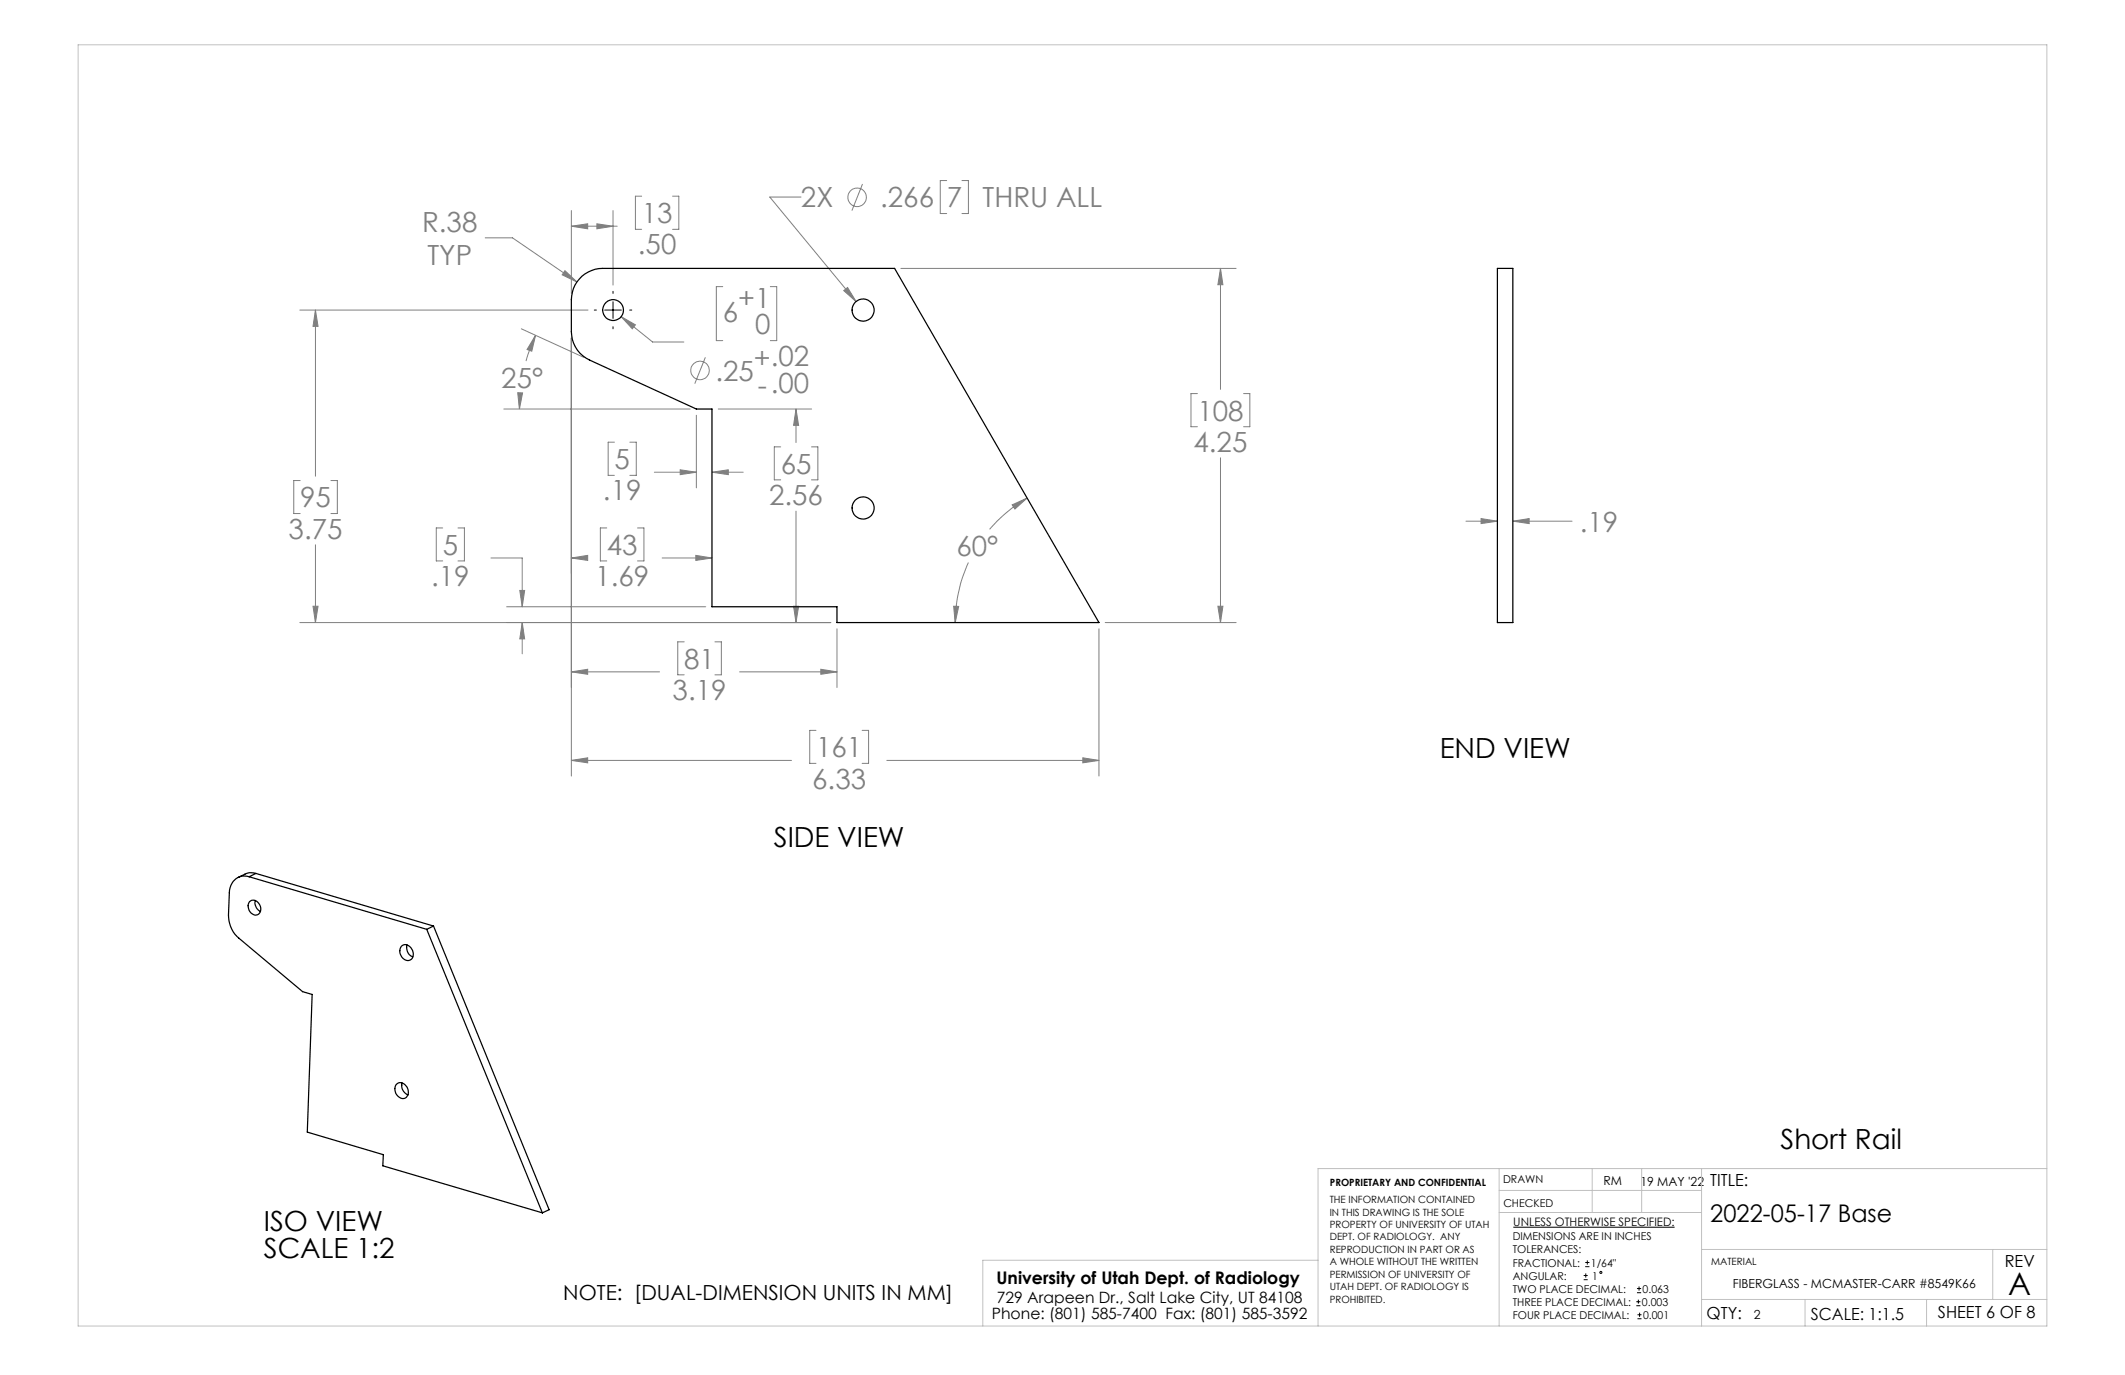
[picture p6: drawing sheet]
<svg xmlns="http://www.w3.org/2000/svg" width="432mm" height="279mm" viewBox="0 0 432 279" stroke-linecap="round" stroke-linejoin="round" font-family="sans-serif">
<g fill="none" stroke="#808080" stroke-width=".2">
<path d="M130.4 39.9h-1.3v6.7h1.3M136.7 39.9h1.2v6.7h-1.2M175.3 37.4l-2.2 5.4M192.4 36.7h-1.3v6.7h1.3M195.5 36.7h1.3v6.7h-1.3M98.6 48.3h5.5l13.1 9M114.8 55l2.4 2.3-3-1.5zM116.1 46l3.3-.5v1zM116.1 42.8v16.8M116.1 46h9.3M121.3 45.5l3.3 .5-3.3 .5zM124.6 42.8v15.1"/>
<path d="M146.9 58.2h-1.3v11h1.3M156.5 58.2h1.3v11h-1.3M162.8 40h-6.4l17.6 21.3M171.4 59.1l.8-.7 1.8 2.9zM183.1 54.5h68.1M248 54.5v24.6M248 54.5l.5 3.4h-1zM60.9 63h58.6M64.1 63v33.8M64.1 63l.5 3.3h-1zM105.2 79.8h1l-.6 3.3zM105.9 66.8l12.8 5.8"/>
<path d="M108.8 68.1l-.7 3.3-1-.4zM108.8 68.1l-.8 2-1.1 3.3M116.1 68.7v89M126.2 64.3l6.4 5.2h6.4M126.2 64.3l2.9 1.7-.6 .8zM143.3 72.6l-2.1 5.4M243.3 80h-1.3v6.7h1.3M252.7 80h1.3v6.7h-1.3M61 97.6h-1.3v6.8h1.3M67.2 97.6h1.3v6.8h-1.3M102.4 83.1h37.8M105.7 80.1l-.1 3"/>
<path d="M124.8 89.9h-1.2v6.7h1.2M128 89.9h1.3v6.7h-1.3M133 96h8.5M138.2 95.5l3.3 .5-3.3 .4zM141.5 84.4v14.7M144.7 96l3.3-.5v.9zM144.7 96h6.3M145.9 83.1h19M158.6 90.8h-1.3v6.7h1.3M161.7 83.1l.6 3.3h-1zM161.7 83.1v6.8M164.9 90.8h1.3v6.7h-1.3"/>
<path d="M248 93v33.5M64.1 110.7v15.8M90 107.3h-1.3v6.7h1.3M93.1 107.3h1.3v6.7h-1.3M99.8 113.4h6.3v9.9M105.6 120h1l-.5 3.3zM116.1 113.4l3.3-.5v1zM116.1 113.4h2.2M123.3 107.3h-1.3v6.7h1.3M129.5 107.3h1.3v6.7h-1.3M134.5 113.4h10.2M141.4 112.9l3.3 .5-3.3 .5z"/>
<path d="M161.7 103.9v22.6M196.8 114.3a30.3 30.3 0 0 0-2.7 12.2M205.7 102.6l3-1.4-2.5 2.2zM208.7 101.2a29.9 29.9 0 0 0-7.6 6.4M297.9 105.9h6.4M301 105.4l3.3 .5-3.3 .5zM307.4 105.9h12M307.4 105.9l3.3-.5v1zM60.9 126.5h107.9M63.6 123.2h1l-.5 3.3zM102.9 123.3h40.5M106.1 126.5l.5 3.3h-1z"/>
<path d="M106.1 126.5v6.4M116.1 136.5l3.3-.5v1zM116.1 136.5h17.9M139 130.4h-1.3v6.7h1.3M145.3 130.4h1.3v6.7h-1.3M150.3 136.5h19.8M161.3 123.2h1l-.6 3.3zM166.8 136l3.3 .5-3.3 .5zM170.1 127.8v11.9M193.8 123.2h1l-.7 3.3zM223.3 127.8v29.9M224.6 126.5h26.6"/>
<path d="M247.5 123.2h1l-.5 3.3zM116.1 154.5l3.3-.5v1zM116.1 154.5h44.7M165.8 148.4h-1.3v6.7h1.3M175.2 148.4h1.3v6.7h-1.3M180.2 154.5h43.1M220 154l3.3 .5-3.3 .5z"/>
<circle cx="174.1" cy="40.1" r="1.89"/>
<circle cx="142.3" cy="75.3" r="1.88"/>
</g>
<g fill="none" stroke="#000" stroke-width=".2">
<path d="M124.6 59.2v.4M120.8 63h.4M122.9 63h3.4M124.6 61.3v3.4M124.6 66.4v.4M128 63h.4M307.5 249.4h32.8M321.8 259.2h.8M322.1 257.4h.9M322.1 256.5h.9M322.2 258.8v.8M322.5 256.1v.9"/>
<path d="M321.8 260h.8M332.5 265.3h.8M332.5 264.5h.8M332.6 262.7h.9M332.6 261.8h.9M332.7 268h.9M332.7 267.2h.9M332.9 264.1v.8M333.1 261.4v.9M333.2 266.7v.9"/>
<circle cx="325.3" cy="258.6" r=".2"/>
</g>
<g fill="none" stroke="#c0c0c0" stroke-width=".2">
<path d="M15.9 9.1h400v260.4h-400zM304.6 237.5v32M323.5 237.5v8.9M333.6 237.5v8.9M345.8 237.5v32M415.9 237.5h-148.1v32M267.8 256.1h-68.1v13.4M304.6 246.4h41.2M304.6 241.9h41.2M345.8 253.9h70.1M404.9 253.9v10.2M345.8 264.1h70.1"/>
<path d="M366.8 264.1v5.4M391.5 264.1v5.4"/>
</g>
<path d="M63.6 123.2h1l-.5 3.3zM64.1 63l.5 3.3h-1zM144.7 96l3.3-.5v.9zM138.2 95.5l3.3 .5-3.3 .4zM116.1 113.4l3.3-.5v1zM141.4 112.9l3.3 .5-3.3 .5zM248 54.5l.5 3.4h-1zM247.5 123.2h1l-.5 3.3zM161.3 123.2h1l-.6 3.3zM161.7 83.1l.6 3.3h-1zM114.8 55l-.6 .8 3 1.5zM126.2 64.3l2.3 2.5 .6-.8zM116.1 46l3.3-.5v1zM121.3 45.5l3.3 .5-3.3 .5zM205.7 102.6l3-1.4-2.5 2.2zM193.8 123.2h1l-.7 3.3zM116.1 154.5l3.3-.5v1zM220 154l3.3 .5-3.3 .5zM108.8 68.1l-.7 3.3-1-.4zM105.2 79.8h1l-.6 3.3zM116.1 136.5l3.3-.5v1zM166.8 136l3.3 .5-3.3 .5zM106.1 126.5l.5 3.3h-1zM105.6 120h1l-.5 3.3zM171.4 59.1l2.6 2.2-1.8-2.9zM301 105.4l3.3 .5-3.3 .5zM307.4 105.9l3.3-.5v1z" fill="#808080"/>
<g fill="none" stroke="#000" stroke-width=".25">
<path d="M118.3 56.1a6.6 6.6 0 0 1 4.1-1.6h59.4l41.5 72h-53.2v-3.2h-25.4v-40.2h-3.2l-21.7-9.9a6.4 6.4 0 0 1-3.7-5.8v-6.5a6.4 6.4 0 0 1 2.2-4.8zM304.3 54.5h3.1v72h-3.1zM50.6 178.2a3.1 3.1 0 0 0-4 3.2l-.2 4.5a6.1 6.1 0 0 0 2.1 4.7l13 10.9 1.9 .6-1 27.9 15.5 4.6-.1 2.3 32.4 9.6M50.6 178.2l36.1 10.6M52 177.5l-.5-.1a2.53 2.53 0 0 0-1.7 .2l-1.4 .7M52 177.5l-1.4 .7M52 177.5l36.1 10.7M50.7 183.2a1.51 1.51 0 0 1 1.7 .1 1.51 1.51 0 0 1 .6 1.5 1.14 1.14 0 0 1-.9 1.2 1.14 1.14 0 0 1-1.3-.7l-.4-1.3zM51.9 183a2.06 2.06 0 0 0 1 2.2M81.5 192.3a1.42 1.42 0 0 1 2.4 .9 1.25 1.25 0 0 1-.1 1.5 1.25 1.25 0 0 1-1.5 .4 1.91 1.91 0 0 1-.8-2.8zM82.7 192a1.99 1.99 0 0 0 1.2 2.5M86.7 188.8l23.5 57.7"/>
<path d="M88.1 188.2l-1.4 .6M88.1 188.2l23.5 57.6-1.4 .7M80.5 220.4a1.42 1.42 0 0 1 2.3 .8 1.27 1.27 0 0 1 0 1.5 1.27 1.27 0 0 1-1.4 .4 1.96 1.96 0 0 1-.9-2.7zM81.7 220.1a2.05 2.05 0 0 0 1.2 2.4"/>
<circle cx="124.6" cy="63" r="2.12"/>
<circle cx="175.4" cy="63" r="2.25"/>
<circle cx="175.4" cy="103.2" r="2.25"/>
</g>
<text font-size="6.3" x="408.1" y="263.1">A</text>
<g font-size="5.6" fill="#808080">
<text x="85.8" y="47.1">R.38</text>
<text x="130.4" y="45.4">13</text>
<text x="162.8" y="42.2">2X</text>
<text x="178.9" y="42.1">.266</text>
<text x="192.4" y="42.1">7</text>
<text x="199.7" y="42.1">THRU ALL</text>
<text x="86.9" y="53.8">TYP</text>
<text x="129.6" y="51.7">.50</text>
<text x="146.9" y="65.5">6</text>
<text x="150" y="62.5">+1</text>
<text x="153.4" y="68">0</text>
<text x="145.4" y="77.4">.25</text>
<text x="153.2" y="74.9">+.02</text>
<text x="101.9" y="78.9">25°</text>
<text x="154" y="80.3">-.00</text>
<text x="243.3" y="85.5">108</text>
<text x="124.9" y="95.3">5</text>
<text x="242.5" y="91.8">4.25</text>
<text x="122.5" y="101.7">.19</text>
<text x="158.6" y="96.3">65</text>
<text x="61" y="103.1">95</text>
<text x="156.3" y="102.6">2.56</text>
<text x="58.7" y="109.4">3.75</text>
<text x="90" y="112.7">5</text>
<text x="123.3" y="112.7">43</text>
<text x="194.4" y="113.1">60°</text>
<text x="321" y="108">.19</text>
<text x="87.6" y="119.1">.19</text>
<text x="121" y="119.1">1.69</text>
<text x="139" y="135.9">81</text>
<text x="136.7" y="142.2">3.19</text>
<text x="165.8" y="153.9">161</text>
<text x="165.1" y="160.2">6.33</text>
</g>
<g font-size="5.6">
<text x="292.5" y="154">END VIEW</text>
<text x="157.2" y="172">SIDE VIEW</text>
<text x="361.8" y="233.5">Short Rail</text>
<text x="53.6" y="250.1">ISO VIEW</text>
<text x="53.6" y="255.6">SCALE 1:2</text>
</g>
<text font-size="4.9" x="347.5" y="248.2">2022-05-17 Base</text>
<text font-size="4.2" x="114.5" y="264.2">NOTE: [DUAL-DIMENSION UNITS IN MM]</text>
<text font-size="3.5" x="202.5" y="260.9">University of Utah Dept. of Radiology</text>
<g font-size="3.4">
<text x="347.5" y="240.9">TITLE:</text>
<text x="407.4" y="257.6">REV</text>
<text x="346.8" y="268.1">QTY:</text>
<text x="368" y="268.1">SCALE: 1:1.5</text>
<text x="393.8" y="267.9">SHEET 6 OF 8</text>
</g>
<g font-size="3.2">
<text x="201.5" y="268">Phone: (801) 585-7400 Fax: (801) 585-3592</text>
<text x="202.6" y="264.8">729 Arapeen Dr., Salt Lake City, UT 84108</text>
</g>
<g font-size="2.5">
<text x="325.8" y="240.8">RM</text>
<text x="333.3" y="240.9">19 MAY '22</text>
<text x="352.1" y="261.7">FIBERGLASS - MCMASTER-CARR #8549K66</text>
<text x="356.4" y="268">2</text>
</g>
<text font-size="2.4" x="307.5" y="249.1">UNLESS OTHERWISE SPECIFIED:</text>
<g font-size="2.2">
<text x="305.4" y="240.4">DRAWN</text>
<text x="305.5" y="245.3">CHECKED</text>
<text x="307.4" y="252.1">DIMENSIONS ARE IN INCHES</text>
<text x="307.4" y="254.7">TOLERANCES:</text>
<text x="307.4" y="257.4">FRACTIONAL:</text>
<text x="323.3" y="257.4">1/64&quot;</text>
<text x="307.4" y="262.7">TWO PLACE DECIMAL:</text>
<text x="307.4" y="260">ANGULAR:</text>
<text x="323.5" y="260">1</text>
<text x="333.8" y="262.7">0.063</text>
<text x="307.4" y="265.3">THREE PLACE DECIMAL:</text>
<text x="307.4" y="268">FOUR PLACE DECIMAL:</text>
<text x="333.6" y="265.3">0.003</text>
<text x="333.9" y="268">0.001</text>
</g>
<g font-size="2">
<text x="270.2" y="244.5">THE INFORMATION CONTAINED</text>
<text x="270.2" y="241.1">PROPRIETARY AND CONFIDENTIAL</text>
<text x="270.2" y="247">IN THIS DRAWING IS THE SOLE</text>
<text x="270.2" y="249.5">PROPERTY OF UNIVERSITY OF UTAH</text>
<text x="270.2" y="252.1">DEPT. OF RADIOLOGY. ANY</text>
<text x="270.2" y="254.6">REPRODUCTION IN PART OR AS</text>
<text x="270.2" y="257.1">A WHOLE WITHOUT THE WRITTEN</text>
<text x="347.7" y="257.1">MATERIAL</text>
<text x="270.2" y="259.6">PERMISSION OF UNIVERSITY OF</text>
<text x="270.2" y="262.1">UTAH DEPT. OF RADIOLOGY IS</text>
<text x="270.2" y="264.7">PROHIBITED.</text>
</g>
</svg>
